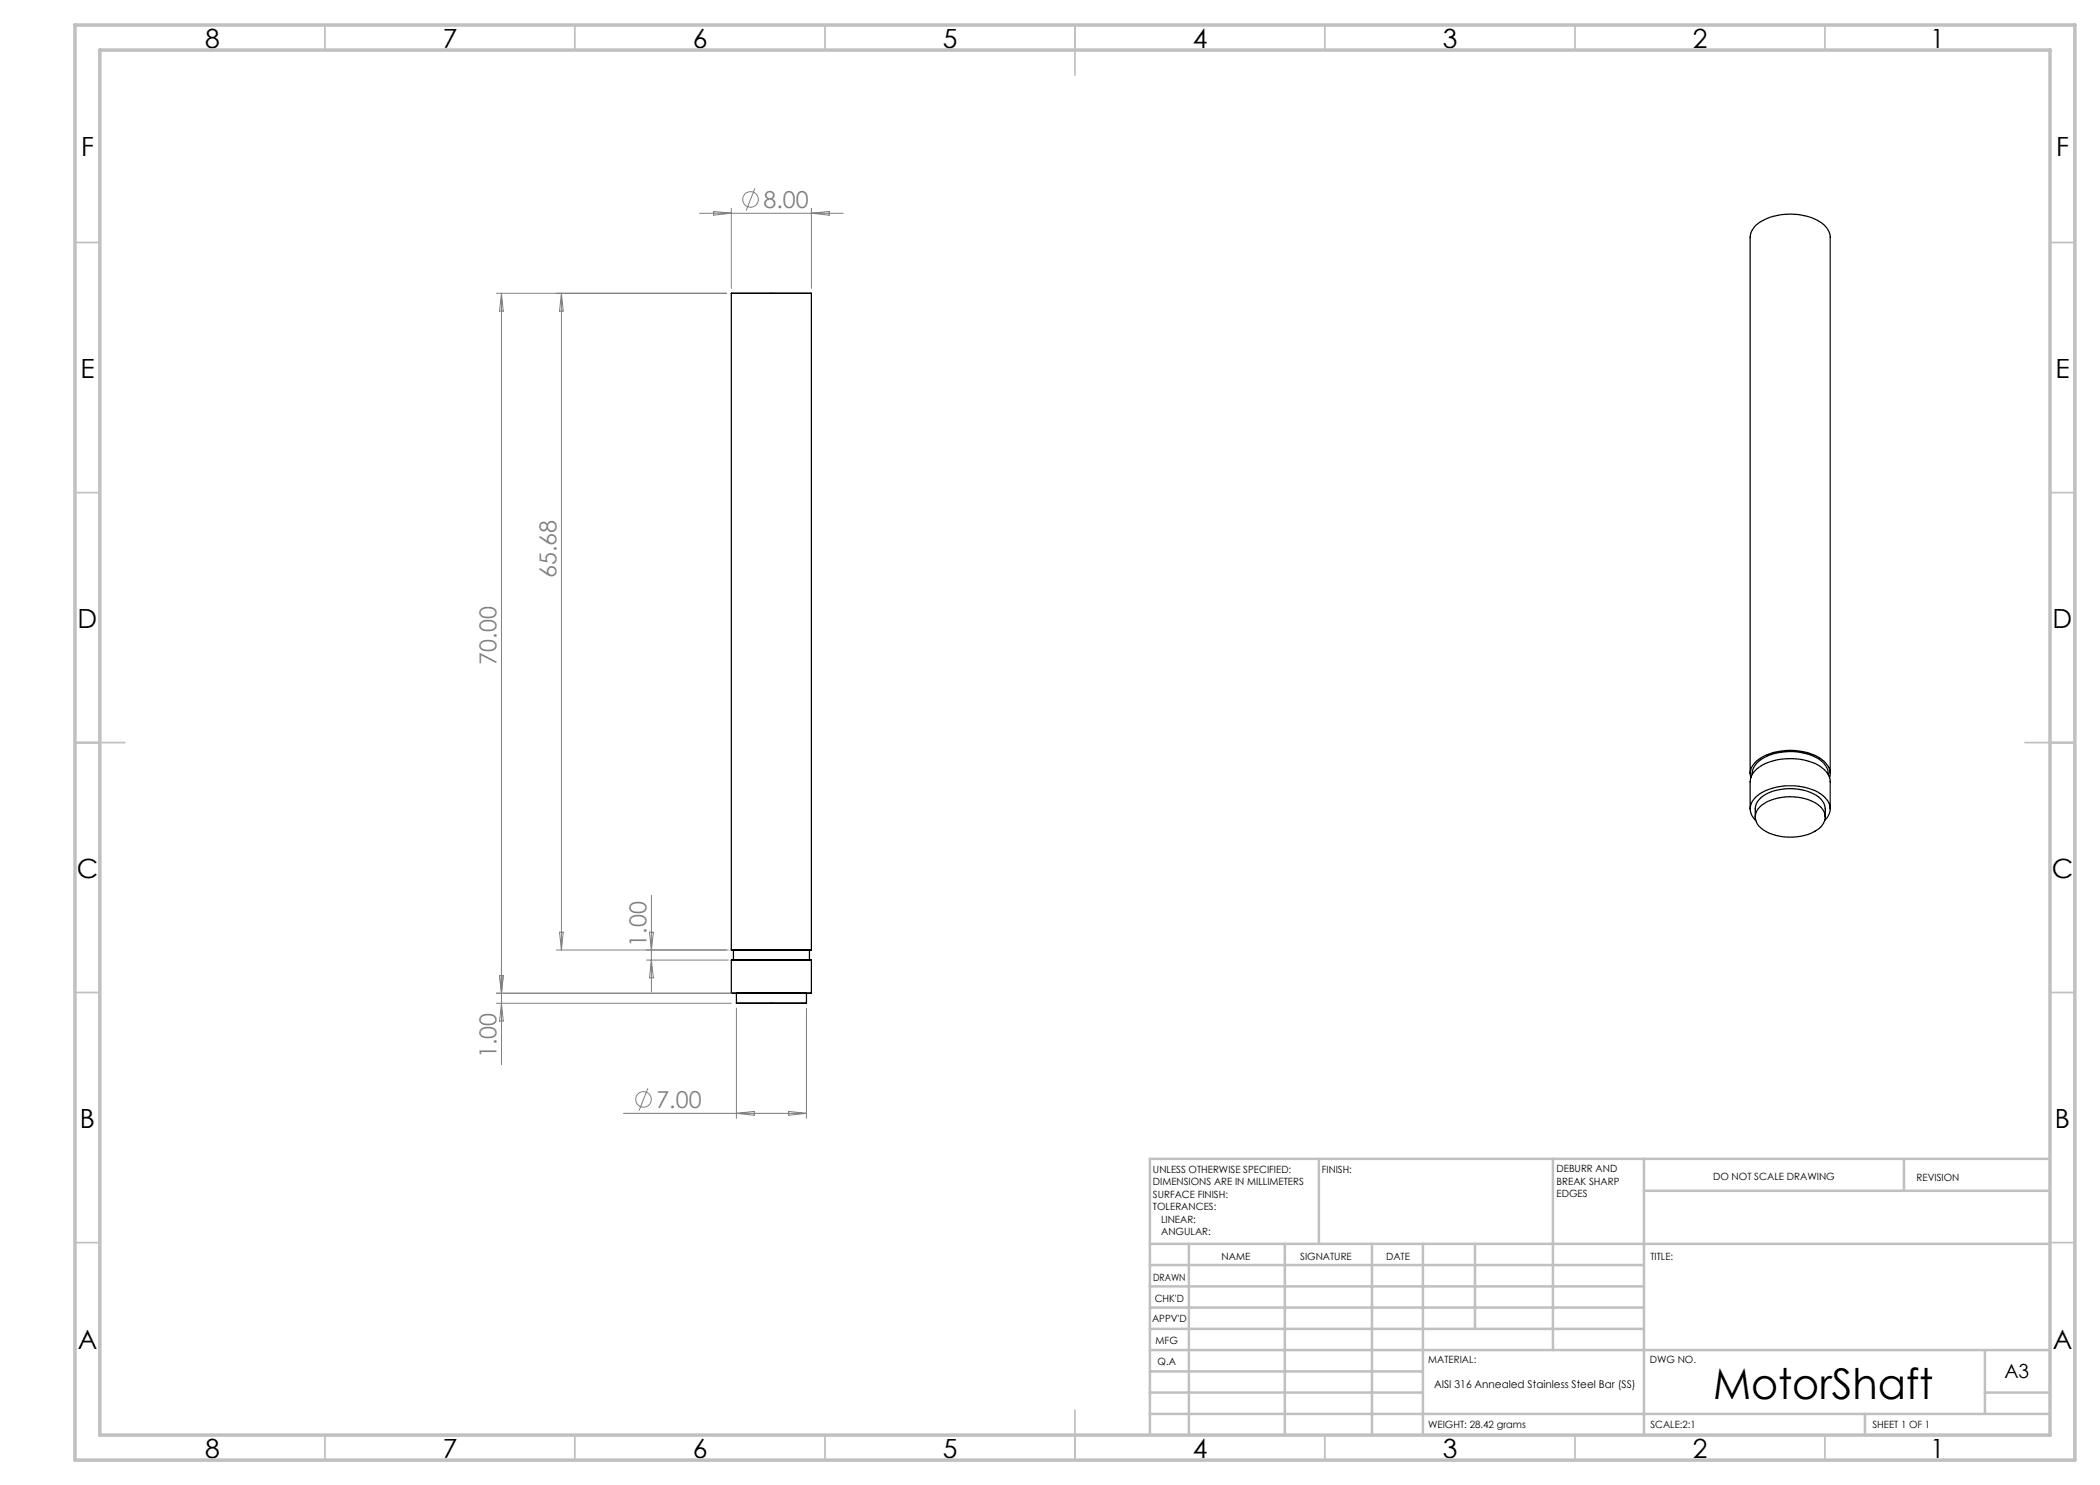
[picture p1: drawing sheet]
<svg xmlns="http://www.w3.org/2000/svg" width="420mm" height="297mm" viewBox="0 0 420 297" stroke-linecap="round" stroke-linejoin="round" font-family="sans-serif">
<g fill="none" stroke="#000" stroke-width=".25">
<path d="M146.3 58.7h16zM146.3 58.7v131.3M162.3 58.7v131.3M350 154.7v-107.3a4.4 4.4 0 0 1 3.1-3.6 12.3 12.3 0 0 1 11.2 .8 3.8 3.8 0 0 1 1.7 2.8v107.3M350.2 155.5a3.3 3.3 0 0 1 1.6-3.7 11.9 11.9 0 0 1 12.5 0 3.3 3.3 0 0 1 1.6 3.7M350.4 154.9a3.7 3.7 0 0 1 2.6-3.5 11.3 11.3 0 0 1 11.4 .9 3.3 3.3 0 0 1 1.3 2.6M350 161.8v-5.5a4.5 4.5 0 0 1 3.1-3.6 12.5 12.5 0 0 1 11.2 .8 3.6 3.6 0 0 1 1.7 2.8v5.5M351 163.4v-1.6a3.5 3.5 0 0 1 2.4-3.1 10.9 10.9 0 0 1 10.3 .6 3.2 3.2 0 0 1 1.4 2.5v1.6M351.2 164.1a3 3 0 0 1 .1-4.8 11.6 11.6 0 0 1 10.2-1.7 5.9 5.9 0 0 1 4.5 3.7 3.2 3.2 0 0 1-1.1 2.8M352.3 161.1a10.4 10.4 0 0 1 11.4-.1 2.83 2.83 0 0 1-.2 4.9 10.6 10.6 0 0 1-10.8 .1 2.84 2.84 0 0 1-.4-4.9zM146.3 192h16zM146.3 190h16z"/>
<path d="M146.3 198.6h16zM146.3 192v6.6M146.7 192h15.2zM146.7 190h15.2zM146.7 190v2M147.3 198.6h14zM147.3 198.6v2.1M161.3 198.6v2.1M161.9 190v2M162.3 192v6.6M147.3 200.7h14z"/>
</g>
<g fill="none" stroke="#808080" stroke-width=".2">
<path d="M151 37.7l-1.8 4.4M99.3 58.7h46M100.3 58.7v154.2M100.3 58.7l.3 3.5h-.7zM112.3 58.7l.3 3.5h-.7zM112.3 58.7v131.3M139.9 42.6h28.7M142.7 42.3l3.6 .3-3.6 .4zM146.3 41.7v16M162.3 41.7v16M162.3 42.6l3.5-.3v.7zM130.3 179v19.4"/>
<path d="M99.3 198.6h47M99.9 195.1h.7l-.3 3.5zM111.3 190h34.4M111.9 186.4h.7l-.3 3.6zM129.3 192h16.4M129.9 186.4h.8l-.4 3.6zM130.3 192l.4 3.6h-.8zM99.3 200.7h47M100.3 200.7l.3 3.5h-.7zM129.6 217.7l-1.8 4.4M147.3 201.6v22.1M161.3 201.6v22.1"/>
<path d="M124.7 222.7h36.6M147.3 222.7l3.5-.4v.8zM157.7 222.3l3.6 .4-3.6 .4z"/>
<circle cx="150.1" cy="39.9" r="1.55"/>
<circle cx="128.7" cy="219.9" r="1.55"/>
</g>
<g fill="none" stroke="#c0c0c0" stroke-width=".35">
<path d="M65 5v5M115 5v5M165 5v5M215 5v10M265 5v5M315 5v5M365 5v5M15 48.5h5M410 48.5h5M15 98.5h5M410 98.5h5M15 148.5h10"/>
<path d="M405 148.5h10M15 198.5h5M410 198.5h5M15 248.5h5M410 248.5h5M65 287v5M115 287v5M165 287v5M215 282v10M265 287v5M315 287v5M365 287v5"/>
</g>
<g fill="none" stroke="#c0c0c0" stroke-width=".5">
<path d="M263.8 231.8v17M310.6 231.8v38.2M328.8 231.8v55.2M328.8 238.2h81.2M380.8 231.8v6.4M410 231.8h-180v55.2M230 248.8h180M230 257.3h98.8M230 253h98.8M237.8 248.8v38.2M257 248.8v38.2M274.4 248.8v38.2"/>
<path d="M284.6 248.8v38.2M295 248.8v17M230 265.8h98.8M230 261.5h98.8M230 278.5h54.6M230 274.3h54.6M230 270h180M397 278.5h13M397 270v12.8M230 282.8h180M373 282.8v4.2"/>
</g>
<path d="M15 5h400v287h-400zM20 10h390v277h-390z" fill="none" stroke="#c0c0c0" stroke-width=".7"/>
<text font-size="8.5" x="342.6" y="279.7">MotorShaft</text>
<g font-size="5.3">
<text x="41" y="9.5">8</text>
<text x="88.5" y="9.5">7</text>
<text x="138.5" y="9.5">6</text>
<text x="188.5" y="9.5">5</text>
<text x="238.5" y="9.5">4</text>
<text x="288.5" y="9.5">3</text>
<text x="338.5" y="9.5">2</text>
<text x="386" y="9.5">1</text>
<text x="16.2" y="31.3">F</text>
<text x="411.2" y="31.3">F</text>
<text x="16.1" y="75.5">E</text>
<text x="411.1" y="75.5">E</text>
<text x="15.5" y="125.5">D</text>
<text x="410.5" y="125.5">D</text>
<text x="15.4" y="175.5">C</text>
<text x="410.4" y="175.5">C</text>
<text x="16" y="225.5">B</text>
<text x="411" y="225.5">B</text>
<text x="15.5" y="269.8">A</text>
<text x="410.5" y="269.8">A</text>
<text x="41" y="291.5">8</text>
<text x="88.5" y="291.5">7</text>
<text x="138.5" y="291.5">6</text>
<text x="188.5" y="291.5">5</text>
<text x="238.5" y="291.5">4</text>
<text x="288.5" y="291.5">3</text>
<text x="338.5" y="291.5">2</text>
<text x="386" y="291.5">1</text>
</g>
<g font-size="4.7" fill="#808080">
<text x="152.7" y="41.6">8.00</text>
<text x="111.3" y="115.6" transform="rotate(-90 111.3 115.6)">65.68</text>
<text x="99.3" y="132.9" transform="rotate(-90 99.3 132.9)">70.00</text>
<text x="129.3" y="189.4" transform="rotate(-90 129.3 189.4)">1.00</text>
<text x="99.3" y="211.6" transform="rotate(-90 99.3 211.6)">1.00</text>
<text x="131.3" y="221.6">7.00</text>
</g>
<text font-size="3.9" x="400.9" y="275.5">A3</text>
<text font-size="2.1" x="286.8" y="277.5">AISI 316 Annealed Stainless Steel Bar (SS)</text>
<g font-size="2">
<text x="230.6" y="234.6">UNLESS OTHERWISE SPECIFIED:</text>
<text x="230.6" y="237.1">DIMENSIONS ARE IN MILLIMETERS</text>
<text x="230.6" y="239.6">SURFACE FINISH:</text>
<text x="264.4" y="234.6">FINISH:</text>
<text x="311.3" y="234.5">DEBURR AND</text>
<text x="311.3" y="237">BREAK SHARP</text>
<text x="311.3" y="239.5">EDGES</text>
<text x="342.6" y="236">DO NOT SCALE DRAWING</text>
<text x="383.3" y="236.2">REVISION</text>
<text x="230.6" y="242.1">TOLERANCES:</text>
<text x="232.2" y="244.6">LINEAR:</text>
<text x="232.2" y="247.1">ANGULAR:</text>
<text x="244.3" y="252">NAME</text>
<text x="260" y="251.9">SIGNATURE</text>
<text x="277.2" y="251.9">DATE</text>
<text x="330.1" y="251.9">TITLE:</text>
<text x="230.6" y="256.1">DRAWN</text>
<text x="230.9" y="260.3">CHK'D</text>
<text x="230.4" y="264.4">APPV'D</text>
<text x="231.1" y="268.8">MFG</text>
<text x="231.5" y="273">Q.A</text>
<text x="285.6" y="272.5">MATERIAL:</text>
<text x="330" y="272.5">DWG NO.</text>
<text x="285.6" y="285.5">WEIGHT: 28.42 grams</text>
<text x="330.1" y="285.6">SCALE:2:1</text>
<text x="374.5" y="285.6">SHEET 1 OF 1</text>
</g>
</svg>
